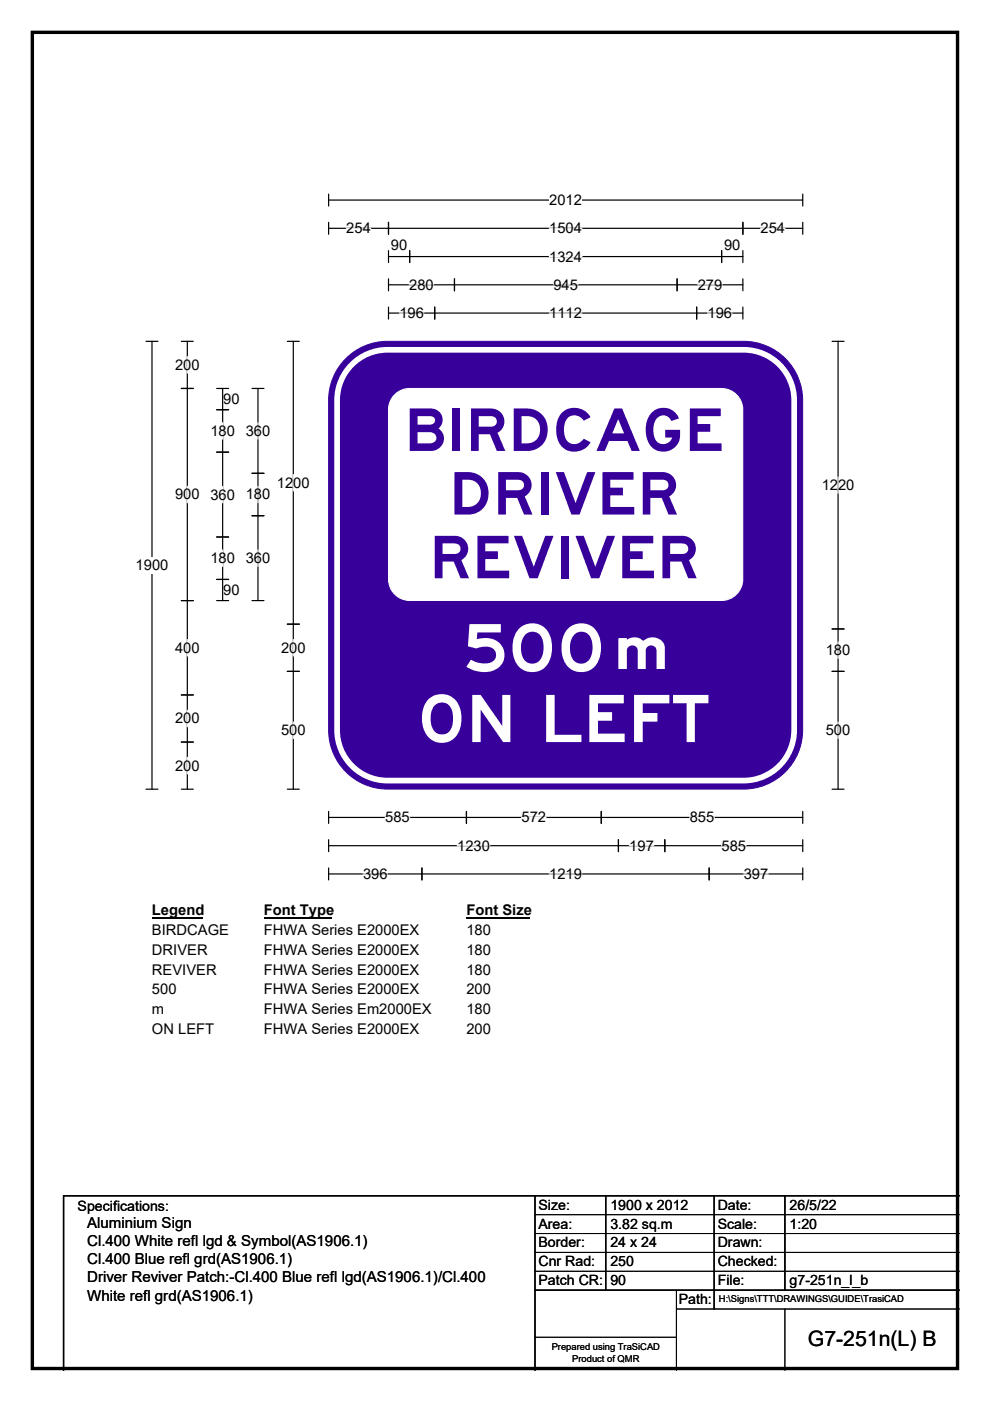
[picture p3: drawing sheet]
<svg xmlns="http://www.w3.org/2000/svg" width="210mm" height="297mm" viewBox="0 0 210 297" stroke-linecap="round" stroke-linejoin="round" font-family="sans-serif">
<path d="M6.9 6.9h196.2v283.3h-196.2z" fill="none" stroke="#000" stroke-width=".72"/>
<path d="M69.7 42.4h100.6M69.7 41.1v2.6M170.3 41.1v2.6" fill="none" stroke="#000" stroke-width=".25"/>
<path d="M116.5 40.7h6.9v3.5h-6.9z" fill="#fff"/>
<g fill="none" stroke="#000" stroke-width=".25">
<path d="M69.7 48.4h100.6M69.7 47.1v2.6M82.4 47.1v2.6M82.4 53.1v2.6M82.4 59.1v2.6M82.4 54.4h75.2M86.9 53.1v2.6M96.4 59.1v2.6M143.6 59.1v2.6M153.1 53.1v2.6M157.6 53.1v2.6M157.6 47.1v2.6"/>
<path d="M157.6 59.1v2.6M170.3 47.1v2.6M31 72.4h2.5M32.2 72.4v94.9M82.4 65.1v2.5M82.4 60.4h75.2M82.4 66.4h75.2M92.2 65.1v2.5M147.8 65.1v2.5M157.6 65.1v2.5M31 167.3h2.5M69.7 172v2.6"/>
<path d="M69.7 178v2.6M69.7 173.3h100.6M69.7 179.3h100.6M98.9 172v2.6M127.5 172v2.6M131.2 178v2.6M141 178v2.6M170.3 172v2.6M170.3 178v2.6M69.7 184v2.6M69.7 185.3h100.6M89.5 184v2.6"/>
<path d="M150.4 184v2.6M170.3 184v2.6"/>
</g>
<g fill="none" stroke="#fff" stroke-width=".25">
<path d="M73.4 48.4h5.3M116.5 48.4h6.9M116.5 54.4h6.9M161.3 48.4h5.2M84.7 66.4h5.2M86.8 60.4h5.2M116.5 66.4h6.9M117.4 60.4h5.2M148 60.4h5.2M150.1 66.4h5.2M81.7 173.3h5.2M97 179.3h6.9"/>
<path d="M110.6 173.3h5.2M133.5 179.3h5.2M146.3 173.3h5.2M153 179.3h5.2M77 185.3h5.2M116.5 185.3h6.9M157.7 185.3h5.2"/>
</g>
<path d="M28.8 118.1h6.9v3.5h-6.9z" fill="#fff"/>
<g fill="none" stroke="#000" stroke-width=".25">
<path d="M38.5 72.4h2.5M39.7 72.4v94.9M60.9 72.4h2.6M62.2 72.4v94.9M176.5 72.4h2.5M177.8 72.4v94.9M38.5 82.4h2.5M46 82.4h2.5M46 86.9h2.5M46 95.9h2.5M47.2 82.4v44.9M53.4 82.4h2.6"/>
<path d="M54.7 82.4v44.9M46 113.9h2.5M53.4 100.4h2.6M53.4 109.3h2.6M38.5 127.3h2.5M46 127.3h2.5M46 122.9h2.5M53.4 127.3h2.6M60.9 132.3h2.6M176.5 133.3h2.5M38.5 147.3h2.5M38.5 157.3h2.5"/>
<path d="M60.9 142.3h2.6M176.5 142.3h2.5M38.5 167.3h2.5M60.9 167.3h2.6M176.5 167.3h2.5"/>
</g>
<g fill="none" stroke="#fff" stroke-width=".25">
<path d="M39.7 75.6v3.5M47.2 89.6v3.5M54.7 89.6v3.5M39.7 103.1v3.5M47.2 103.1v3.5M47.2 116.6v3.5M54.7 103.1v3.5M54.7 116.6v3.5M62.2 100.6v3.5M177.8 101.1v3.5M39.7 135.6v3.5M62.2 135.6v3.5"/>
<path d="M177.8 136.1v3.5M39.7 150.6v3.5M62.2 153.1v3.5M177.8 153.1v3.5M39.7 160.6v3.5"/>
</g>
<path d="M32.2 191.3h10.8v3.5h-10.8z" fill="#fff"/>
<path d="M32.2 194.6h10.8" fill="none" stroke="#000" stroke-width=".32"/>
<path d="M56 191.3h14.4v3.5h-14.4z" fill="#fff"/>
<path d="M56 194.6h14.4" fill="none" stroke="#000" stroke-width=".32"/>
<path d="M98.9 191.3h13.5v3.5h-13.5z" fill="#fff"/>
<path d="M98.9 194.6h13.5" fill="none" stroke="#000" stroke-width=".32"/>
<g fill="#fff">
<path d="M32.2 195.5h16.3v3.5h-16.3z"/>
<path d="M56 195.5h32.9v3.5h-32.9z"/>
<path d="M98.9 195.5h5.2v3.5h-5.2z"/>
<path d="M32.2 199.7h11.8v3.5h-11.8z"/>
<path d="M56 199.7h32.9v3.5h-32.9z"/>
<path d="M98.9 199.7h5.2v3.5h-5.2z"/>
<path d="M32.2 203.9h13.7v3.4h-13.7z"/>
<path d="M56 203.9h32.9v3.4h-32.9z"/>
<path d="M98.9 203.9h5.2v3.4h-5.2z"/>
<path d="M32.2 208h5.2v3.5h-5.2z"/>
<path d="M56 208h32.9v3.5h-32.9z"/>
<path d="M98.9 208h5.2v3.5h-5.2z"/>
<path d="M32.2 212.2h2.6v3.5h-2.6z"/>
<path d="M56 212.2h35.4v3.5h-35.4z"/>
<path d="M98.9 212.2h5.2v3.5h-5.2z"/>
<path d="M32.2 216.4h13.2v3.5h-13.2z"/>
<path d="M56 216.4h32.9v3.5h-32.9z"/>
<path d="M98.9 216.4h5.2v3.5h-5.2z"/>
</g>
<path d="M73.4 76a12.5 12.5 0 0 1 8.8-3.6h75.5a12.5 12.5 0 0 1 12.5 12.5v69.9a12.5 12.5 0 0 1-12.5 12.5h-75.5a12.5 12.5 0 0 1-12.5-12.5v-69.9a12.4 12.4 0 0 1 3.7-8.9z" fill-rule="evenodd" fill="#37009b" stroke="#37009b" stroke-width=".21"/>
<path d="M75.1 76.9a10.6 10.6 0 0 1 7.1-2.7h75.5a10.7 10.7 0 0 1 10.7 10.7v69.9a10.7 10.7 0 0 1-10.7 10.7h-75.5a10.7 10.7 0 0 1-10.7-10.7v-69.9a10.7 10.7 0 0 1 3.6-8z" fill="none" stroke="#fff" stroke-width="1.2"/>
<path d="M84 83.4a4.5 4.5 0 0 1 2.9-1h66.1a4.5 4.5 0 0 1 4.5 4.4v36a4.5 4.5 0 0 1-4.5 4.5h-66.1a4.5 4.5 0 0 1-4.5-4.5v-36a4.5 4.5 0 0 1 1.6-3.4z" fill-rule="evenodd" fill="#fff" stroke="#fff" stroke-width=".21"/>
<path d="M113.5 253.5v37M128.5 253.5v20M151.5 253.5v24M166.5 253.5v20M203.5 253.5h-190v37M113.5 273.5h90" fill="none" stroke="#000" stroke-width=".3"/>
<path d="M113.5 257.5h90M113.5 261.5h90M113.5 265.5h90M113.5 269.5h90M143.5 273.5v17M143.5 277.5h60M166.5 277.5v13M113.5 283.5h30" fill="none" stroke="#000" stroke-width=".21"/>
<g font-size="13.9" fill="#fff">
<text x="98.2" y="142.3">500m</text>
<text x="88.5" y="157.3">ON LEFT</text>
</g>
<g font-size="12.5" fill="#37009b">
<text x="85.7" y="95.6">BIRDCAGE</text>
<text x="95.2" y="109.1">DRIVER</text>
<text x="91.1" y="122.6">REVIVER</text>
</g>
<text font-size="4.5" x="171.3" y="285.4">G7-251n(L) B</text>
<g font-size="3.2">
<text x="18.5" y="260.4">Aluminium Sign</text>
<text x="18.5" y="264.2">Cl.400 White refl lgd &amp; Symbol(AS1906.1)</text>
<text x="18.5" y="268.1">Cl.400 Blue refl grd(AS1906.1)</text>
<text x="18.5" y="271.9">Driver Reviver Patch:-Cl.400 Blue refl lgd(AS1906.1)/Cl.400</text>
<text x="18.5" y="275.7">White refl grd(AS1906.1)</text>
</g>
<g font-size="3.1">
<text x="116.5" y="43.5">2012</text>
<text x="73.4" y="49.5">254</text>
<text x="82.9" y="53">90</text>
<text x="116.5" y="49.5">1504</text>
<text x="153.6" y="53">90</text>
<text x="161.3" y="49.5">254</text>
<text x="116.5" y="55.5">1324</text>
<text x="86.8" y="61.4">280</text>
<text x="117.4" y="61.4">945</text>
<text x="148" y="61.4">279</text>
<text x="84.7" y="67.4">196</text>
<text x="116.5" y="67.4">1112</text>
<text x="150.1" y="67.4">196</text>
<text x="37.1" y="78.4">200</text>
<text x="47.3" y="85.7">90</text>
<text x="44.6" y="92.4">180</text>
<text x="52.1" y="92.4">360</text>
<text x="37.1" y="105.9">900</text>
<text x="44.6" y="105.9">360</text>
<text x="52.1" y="105.9">180</text>
<text x="58.7" y="103.4">1200</text>
<text x="174.3" y="103.9">1220</text>
<text x="44.6" y="119.4">180</text>
<text x="52.1" y="119.4">360</text>
<text x="28.8" y="120.9">1900</text>
<text x="47.3" y="126.2">90</text>
<text x="37.1" y="138.4">400</text>
<text x="59.6" y="138.4">200</text>
<text x="175.2" y="138.9">180</text>
<text x="37.1" y="153.4">200</text>
<text x="59.6" y="155.9">500</text>
<text x="175.2" y="155.9">500</text>
<text x="37.1" y="163.4">200</text>
<text x="81.7" y="174.4">585</text>
<text x="110.6" y="174.4">572</text>
<text x="146.3" y="174.4">855</text>
<text x="97" y="180.4">1230</text>
<text x="133.5" y="180.4">197</text>
<text x="153" y="180.4">585</text>
<text x="77" y="186.4">396</text>
<text x="116.5" y="186.4">1219</text>
<text x="157.7" y="186.4">397</text>
<text x="32.2" y="194.1">Legend</text>
<text x="56" y="194.1">Font Type</text>
<text x="98.9" y="194.1">Font Size</text>
<text x="32.2" y="198.3">BIRDCAGE</text>
<text x="32.2" y="202.5">DRIVER</text>
<text x="56" y="198.3">FHWA Series E2000EX</text>
<text x="56" y="202.5">FHWA Series E2000EX</text>
<text x="98.9" y="198.3">180</text>
<text x="98.9" y="202.5">180</text>
<text x="32.2" y="206.7">REVIVER</text>
<text x="56" y="206.7">FHWA Series E2000EX</text>
<text x="98.9" y="206.7">180</text>
<text x="32.2" y="210.8">500</text>
<text x="32.2" y="215">m</text>
<text x="56" y="210.8">FHWA Series E2000EX</text>
<text x="56" y="215">FHWA Series Em2000EX</text>
<text x="98.9" y="210.8">200</text>
<text x="98.9" y="215">180</text>
<text x="32.2" y="219.2">ON LEFT</text>
<text x="56" y="219.2">FHWA Series E2000EX</text>
<text x="98.9" y="219.2">200</text>
</g>
<g font-size="3">
<text x="16.5" y="256.7">Specifications:</text>
<text x="114.2" y="256.5">Size:</text>
<text x="129.5" y="256.5">1900 x 2012</text>
<text x="152.2" y="256.5">Date:</text>
<text x="167.5" y="256.5">26/5/22</text>
<text x="114.2" y="260.5">Area:</text>
<text x="129.5" y="260.5">3.82 sq.m</text>
<text x="152.2" y="260.5">Scale:</text>
<text x="167.5" y="260.5">1:20</text>
<text x="114.2" y="264.5">Border:</text>
<text x="114.2" y="268.5">Cnr Rad:</text>
<text x="129.5" y="264.5">24 x 24</text>
<text x="129.5" y="268.5">250</text>
<text x="152.2" y="264.5">Drawn:</text>
<text x="152.2" y="268.5">Checked:</text>
<text x="114.2" y="272.5">Patch CR:</text>
<text x="129.5" y="272.5">90</text>
<text x="152.2" y="272.5">File:</text>
<text x="167.5" y="272.5">g7-251n_l_b</text>
<text x="144" y="276.5">Path:</text>
</g>
<g font-size="2">
<text x="152.5" y="276.1">H:\Signs\TTT\DRAWINGS\GUIDE\TrasiCAD</text>
<text x="117" y="286.3">Prepared using TraSiCAD</text>
<text x="121.4" y="288.7">Product of QMR</text>
</g>
</svg>
